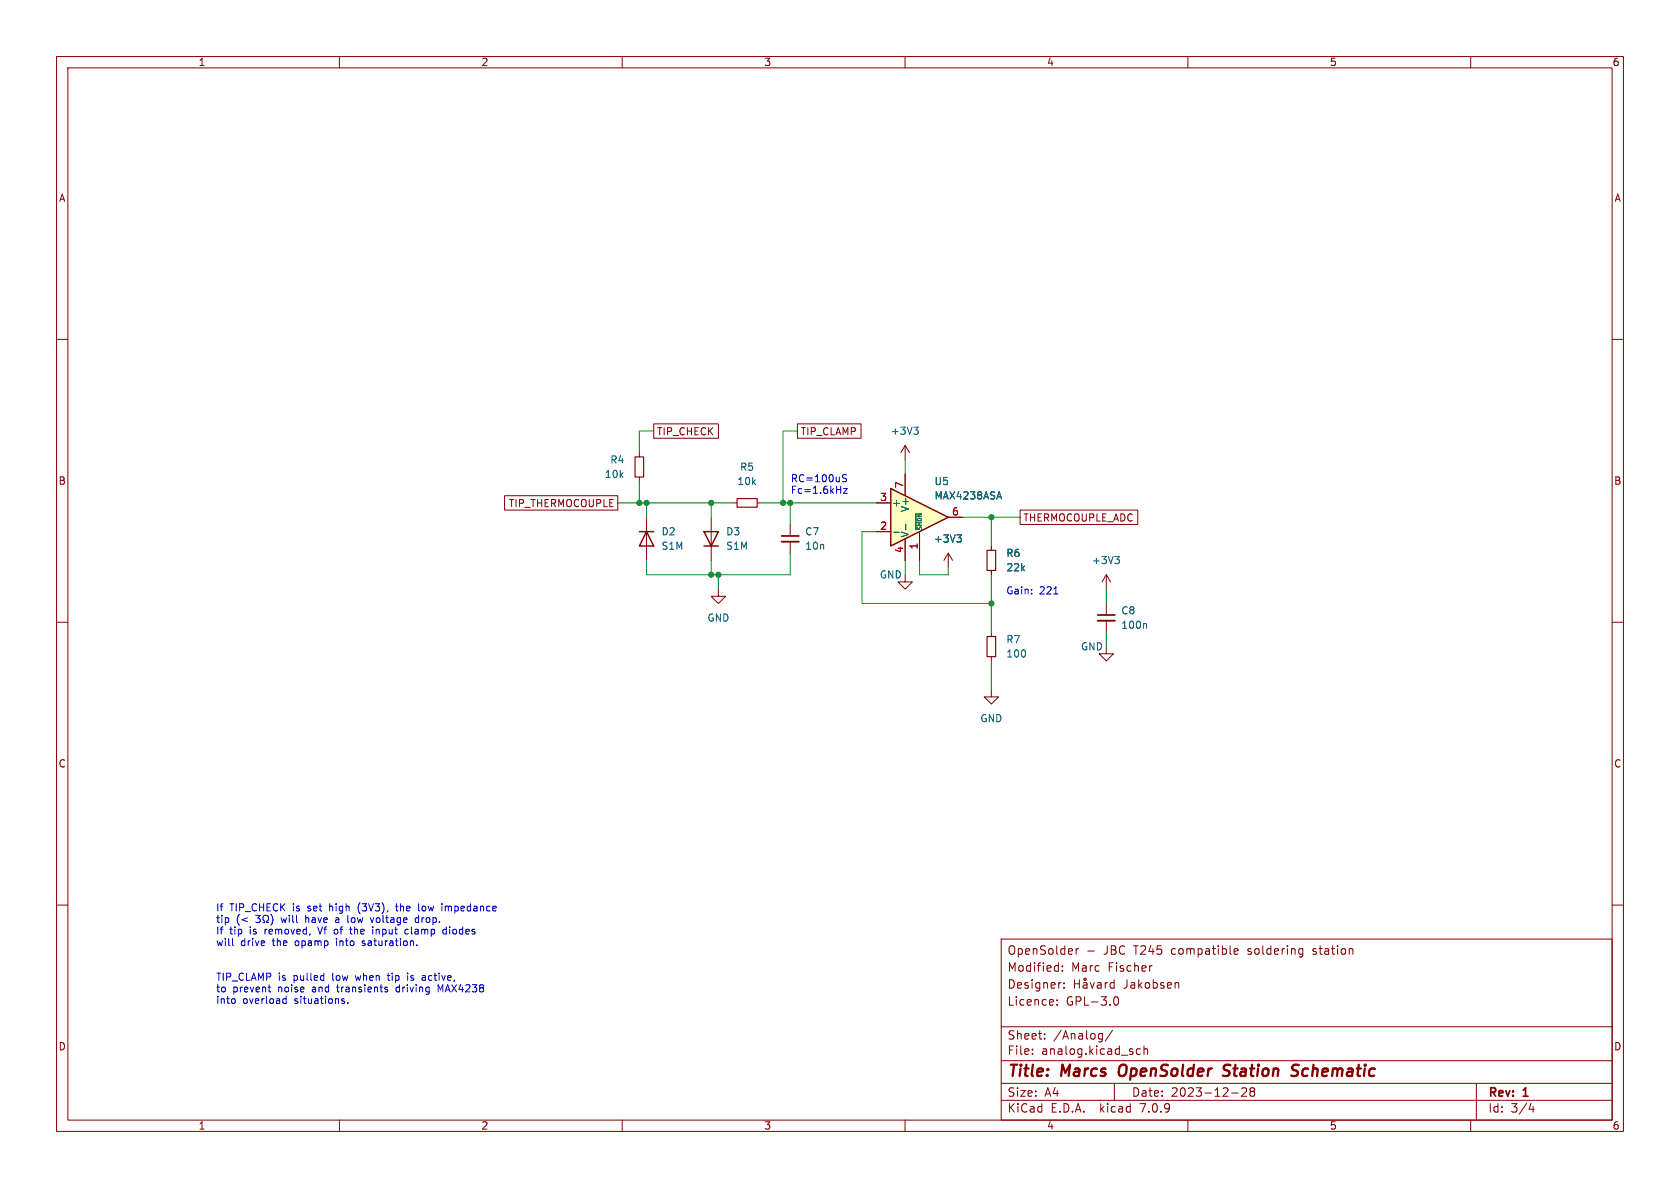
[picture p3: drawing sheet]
(kicad_sch (version 20230121) (generator eeschema)

 (paper "A4")

 (title_block
  (title "Marcs OpenSolder Station Schematic")
  (date "2023-12-28")
  (rev "1")
  (comment 1 "Licence: GPL-3.0")
  (comment 2 "Designer: Håvard Jakobsen")
  (comment 3 "Modified: Marc Fischer")
  (comment 4 "OpenSolder - JBC T245 compatible soldering station"))

 (lib_symbols
  (symbol "0_Howie:S1M" (pin_numbers hide) (pin_names (offset 1.016) hide) (in_bom yes) (on_board yes)
   (property "Reference" "D" (at 0 2.54 0) (effects (font (size 1.27 1.27))))
   (property "Value" "S1M" (at 0 -2.54 0) (effects (font (size 1.27 1.27))))
   (property "Footprint" "Diode_SMD:D_SMA" (at 0 -4.445 0) (effects (font (size 1.27 1.27)) hide))
   (property "Datasheet" "" (at 0 0 0) (effects (font (size 1.27 1.27)) hide))
   (symbol "S1M_0_1"
    (polyline (pts (xy -1.27 1.27) (xy -1.27 -1.27)) (stroke (width 0.254) (type default)) (fill (type none)))
    (polyline (pts (xy 1.27 0) (xy -1.27 0)) (stroke (width 0) (type default)) (fill (type none)))
    (polyline (pts (xy 1.27 1.27) (xy 1.27 -1.27) (xy -1.27 0) (xy 1.27 1.27)) (stroke (width 0.254) (type default)) (fill (type none))))
   (symbol "S1M_1_1"
    (pin passive line (at -3.81 0 0) (length 2.54) (name "K" (effects (font (size 1.27 1.27)))) (number "1" (effects (font (size 1.27 1.27)))))
    (pin passive line (at 3.81 0 180) (length 2.54) (name "A" (effects (font (size 1.27 1.27)))) (number "2" (effects (font (size 1.27 1.27)))))))
  (symbol "Amplifier_Operational:MAX4238ASA" (pin_names (offset 0.127)) (in_bom yes) (on_board yes)
   (property "Reference" "U" (at 0 6.35 0) (effects (font (size 1.27 1.27)) (justify left)))
   (property "Value" "MAX4238ASA" (at 0 3.81 0) (effects (font (size 1.27 1.27)) (justify left)))
   (property "Footprint" "Package_SO:SOIC-8_3.9x4.9mm_P1.27mm" (at 0 0 0) (effects (font (size 1.27 1.27)) hide))
   (property "Datasheet" "http://datasheets.maximintegrated.com/en/ds/MAX4238-MAX4239.pdf" (at 3.81 3.81 0) (effects (font (size 1.27 1.27)) hide))
   (symbol "MAX4238ASA_0_1"
    (polyline (pts (xy -5.08 5.08) (xy 5.08 0) (xy -5.08 -5.08) (xy -5.08 5.08)) (stroke (width 0.254) (type default)) (fill (type background))))
   (symbol "MAX4238ASA_1_1"
    (pin input line (at 0 -7.62 90) (length 5.08) (name "~{SHDN}" (effects (font (size 0.762 0.762)))) (number "1" (effects (font (size 1.27 1.27)))))
    (pin input line (at -7.62 -2.54 0) (length 2.54) (name "-" (effects (font (size 1.27 1.27)))) (number "2" (effects (font (size 1.27 1.27)))))
    (pin input line (at -7.62 2.54 0) (length 2.54) (name "+" (effects (font (size 1.27 1.27)))) (number "3" (effects (font (size 1.27 1.27)))))
    (pin power_in line (at -2.54 -7.62 90) (length 3.81) (name "V-" (effects (font (size 1.27 1.27)))) (number "4" (effects (font (size 1.27 1.27)))))
    (pin no_connect line (at 0 -2.54 90) (length 2.54) hide (name "NC" (effects (font (size 1.27 1.27)))) (number "5" (effects (font (size 1.27 1.27)))))
    (pin output line (at 7.62 0 180) (length 2.54) (name "~" (effects (font (size 1.27 1.27)))) (number "6" (effects (font (size 1.27 1.27)))))
    (pin power_in line (at -2.54 7.62 270) (length 3.81) (name "V+" (effects (font (size 1.27 1.27)))) (number "7" (effects (font (size 1.27 1.27)))))
    (pin no_connect line (at 0 2.54 270) (length 2.54) hide (name "NC" (effects (font (size 1.27 1.27)))) (number "8" (effects (font (size 1.27 1.27)))))))
  (symbol "Device:C_Small" (pin_numbers hide) (pin_names (offset 0.254) hide) (in_bom yes) (on_board yes)
   (property "Reference" "C" (at 0.254 1.778 0) (effects (font (size 1.27 1.27)) (justify left)))
   (property "Value" "C_Small" (at 0.254 -2.032 0) (effects (font (size 1.27 1.27)) (justify left)))
   (property "Footprint" "" (at 0 0 0) (effects (font (size 1.27 1.27)) hide))
   (property "Datasheet" "~" (at 0 0 0) (effects (font (size 1.27 1.27)) hide))
   (symbol "C_Small_0_1"
    (polyline (pts (xy -1.524 -0.508) (xy 1.524 -0.508)) (stroke (width 0.3302) (type default)) (fill (type none)))
    (polyline (pts (xy -1.524 0.508) (xy 1.524 0.508)) (stroke (width 0.3048) (type default)) (fill (type none))))
   (symbol "C_Small_1_1"
    (pin passive line (at 0 2.54 270) (length 2.032) (name "~" (effects (font (size 1.27 1.27)))) (number "1" (effects (font (size 1.27 1.27)))))
    (pin passive line (at 0 -2.54 90) (length 2.032) (name "~" (effects (font (size 1.27 1.27)))) (number "2" (effects (font (size 1.27 1.27)))))))
  (symbol "Device:R_Small" (pin_numbers hide) (pin_names (offset 0.254) hide) (in_bom yes) (on_board yes)
   (property "Reference" "R" (at 0.762 0.508 0) (effects (font (size 1.27 1.27)) (justify left)))
   (property "Value" "R_Small" (at 0.762 -1.016 0) (effects (font (size 1.27 1.27)) (justify left)))
   (property "Footprint" "" (at 0 0 0) (effects (font (size 1.27 1.27)) hide))
   (property "Datasheet" "~" (at 0 0 0) (effects (font (size 1.27 1.27)) hide))
   (symbol "R_Small_0_1"
    (rectangle (start -0.762 1.778) (end 0.762 -1.778) (stroke (width 0.2032) (type default)) (fill (type none))))
   (symbol "R_Small_1_1"
    (pin passive line (at 0 2.54 270) (length 0.762) (name "~" (effects (font (size 1.27 1.27)))) (number "1" (effects (font (size 1.27 1.27)))))
    (pin passive line (at 0 -2.54 90) (length 0.762) (name "~" (effects (font (size 1.27 1.27)))) (number "2" (effects (font (size 1.27 1.27)))))))
  (symbol "power:+3V3" (power) (pin_names (offset 0)) (in_bom yes) (on_board yes)
   (property "Reference" "#PWR" (at 0 -3.81 0) (effects (font (size 1.27 1.27)) hide))
   (property "Value" "+3V3" (at 0 3.556 0) (effects (font (size 1.27 1.27))))
   (property "Footprint" "" (at 0 0 0) (effects (font (size 1.27 1.27)) hide))
   (property "Datasheet" "" (at 0 0 0) (effects (font (size 1.27 1.27)) hide))
   (symbol "+3V3_0_1"
    (polyline (pts (xy -0.762 1.27) (xy 0 2.54)) (stroke (width 0) (type default)) (fill (type none)))
    (polyline (pts (xy 0 0) (xy 0 2.54)) (stroke (width 0) (type default)) (fill (type none)))
    (polyline (pts (xy 0 2.54) (xy 0.762 1.27)) (stroke (width 0) (type default)) (fill (type none))))
   (symbol "+3V3_1_1"
    (pin power_in line (at 0 0 90) (length 0) hide (name "+3V3" (effects (font (size 1.27 1.27)))) (number "1" (effects (font (size 1.27 1.27)))))))
  (symbol "power:GND" (power) (pin_names (offset 0)) (in_bom yes) (on_board yes)
   (property "Reference" "#PWR" (at 0 -6.35 0) (effects (font (size 1.27 1.27)) hide))
   (property "Value" "GND" (at 0 -3.81 0) (effects (font (size 1.27 1.27))))
   (property "Footprint" "" (at 0 0 0) (effects (font (size 1.27 1.27)) hide))
   (property "Datasheet" "" (at 0 0 0) (effects (font (size 1.27 1.27)) hide))
   (symbol "GND_0_1"
    (polyline (pts (xy 0 0) (xy 0 -1.27) (xy 1.27 -1.27) (xy 0 -2.54) (xy -1.27 -1.27) (xy 0 -1.27)) (stroke (width 0) (type default)) (fill (type none))))
   (symbol "GND_1_1"
    (pin power_in line (at 0 0 270) (length 0) hide (name "GND" (effects (font (size 1.27 1.27)))) (number "1" (effects (font (size 1.27 1.27))))))))

 (junction (at 114.3 88.9) (diameter 0) (color 0 0 0 0))
 (junction (at 175.26 91.44) (diameter 0.9144) (color 0 0 0 0))
 (junction (at 139.7 88.9) (diameter 0) (color 0 0 0 0))
 (junction (at 175.26 106.68) (diameter 0) (color 0 0 0 0))
 (junction (at 138.43 88.9) (diameter 0) (color 0 0 0 0))
 (junction (at 125.73 101.6) (diameter 0) (color 0 0 0 0))
 (junction (at 125.73 88.9) (diameter 0) (color 0 0 0 0))
 (junction (at 127 101.6) (diameter 0) (color 0 0 0 0))
 (junction (at 113.03 88.9) (diameter 0) (color 0 0 0 0))

 (wire (pts (xy 162.56 101.6) (xy 162.56 99.06)) (stroke (width 0) (type solid)))
 (wire (pts (xy 114.3 88.9) (xy 114.3 91.44)) (stroke (width 0) (type default)))
 (wire (pts (xy 114.3 99.06) (xy 114.3 101.6)) (stroke (width 0) (type default)))
 (wire (pts (xy 114.3 101.6) (xy 125.73 101.6)) (stroke (width 0) (type default)))
 (wire (pts (xy 152.4 106.68) (xy 175.26 106.68)) (stroke (width 0) (type solid)))
 (wire (pts (xy 125.73 88.9) (xy 129.54 88.9)) (stroke (width 0) (type default)))
 (wire (pts (xy 195.58 104.14) (xy 195.58 106.68)) (stroke (width 0) (type solid)))
 (wire (pts (xy 160.02 99.06) (xy 160.02 101.6)) (stroke (width 0) (type solid)))
 (wire (pts (xy 125.73 101.6) (xy 127 101.6)) (stroke (width 0) (type default)))
 (wire (pts (xy 139.7 97.79) (xy 139.7 101.6)) (stroke (width 0) (type solid)))
 (wire (pts (xy 162.56 101.6) (xy 167.64 101.6)) (stroke (width 0) (type default)))
 (wire (pts (xy 138.43 76.2) (xy 140.97 76.2)) (stroke (width 0) (type default)))
 (wire (pts (xy 127 101.6) (xy 139.7 101.6)) (stroke (width 0) (type solid)))
 (wire (pts (xy 113.03 76.2) (xy 113.03 80.01)) (stroke (width 0) (type default)))
 (wire (pts (xy 113.03 88.9) (xy 114.3 88.9)) (stroke (width 0) (type solid)))
 (wire (pts (xy 167.64 101.6) (xy 167.64 100.33)) (stroke (width 0) (type default)))
 (wire (pts (xy 175.26 91.44) (xy 175.26 96.52)) (stroke (width 0) (type solid)))
 (wire (pts (xy 139.7 92.71) (xy 139.7 88.9)) (stroke (width 0) (type solid)))
 (wire (pts (xy 170.18 91.44) (xy 175.26 91.44)) (stroke (width 0) (type solid)))
 (wire (pts (xy 139.7 88.9) (xy 154.94 88.9)) (stroke (width 0) (type solid)))
 (wire (pts (xy 113.03 76.2) (xy 115.57 76.2)) (stroke (width 0) (type default)))
 (wire (pts (xy 175.26 101.6) (xy 175.26 106.68)) (stroke (width 0) (type default)))
 (wire (pts (xy 175.26 106.68) (xy 175.26 111.76)) (stroke (width 0) (type solid)))
 (wire (pts (xy 113.03 85.09) (xy 113.03 88.9)) (stroke (width 0) (type default)))
 (wire (pts (xy 152.4 93.98) (xy 152.4 106.68)) (stroke (width 0) (type solid)))
 (wire (pts (xy 160.02 81.28) (xy 160.02 83.82)) (stroke (width 0) (type solid)))
 (wire (pts (xy 125.73 88.9) (xy 125.73 91.44)) (stroke (width 0) (type default)))
 (wire (pts (xy 180.34 91.44) (xy 175.26 91.44)) (stroke (width 0) (type solid)))
 (wire (pts (xy 125.73 99.06) (xy 125.73 101.6)) (stroke (width 0) (type solid)))
 (wire (pts (xy 138.43 88.9) (xy 139.7 88.9)) (stroke (width 0) (type solid)))
 (wire (pts (xy 109.22 88.9) (xy 113.03 88.9)) (stroke (width 0) (type solid)))
 (wire (pts (xy 114.3 88.9) (xy 125.73 88.9)) (stroke (width 0) (type solid)))
 (wire (pts (xy 138.43 76.2) (xy 138.43 88.9)) (stroke (width 0) (type default)))
 (wire (pts (xy 127 101.6) (xy 127 104.14)) (stroke (width 0) (type solid)))
 (wire (pts (xy 134.62 88.9) (xy 138.43 88.9)) (stroke (width 0) (type solid)))
 (wire (pts (xy 195.58 111.76) (xy 195.58 114.3)) (stroke (width 0) (type solid)))
 (wire (pts (xy 154.94 93.98) (xy 152.4 93.98)) (stroke (width 0) (type solid)))
 (wire (pts (xy 175.26 116.84) (xy 175.26 121.92)) (stroke (width 0) (type solid)))

 (text "Gain: 221" (at 177.8 105.41 0) (effects (font (size 1.27 1.27)) (justify left bottom)))
 (text "RC=100uS\nFc=1.6kHz" (at 139.7 87.63 0) (effects (font (size 1.27 1.27)) (justify left bottom)))
 (text "If TIP_CHECK is set high (3V3), the low impedance\ntip (< 3Ω) will have a low voltage drop.\nIf tip is removed, Vf of the input clamp diodes\nwill drive the opamp into saturation.\n\n\nTIP_CLAMP is pulled low when tip is active,\nto prevent noise and transients driving MAX4238\ninto overload situations." (at 38.1 177.8 0) (effects (font (size 1.27 1.27)) (justify left bottom)))

 (global_label "TIP_CLAMP" (shape passive) (at 140.97 76.2 0) (fields_autoplaced) (effects (font (size 1.27 1.27)) (justify left))
  (property "Intersheetrefs" "${INTERSHEET_REFS}" (at 153.3012 76.1206 0) (effects (font (size 1.27 1.27)) (justify left) hide)))
 (global_label "TIP_CHECK" (shape passive) (at 115.57 76.2 0) (fields_autoplaced) (effects (font (size 1.27 1.27)) (justify left))
  (property "Intersheetrefs" "${INTERSHEET_REFS}" (at 128.0826 76.1206 0) (effects (font (size 1.27 1.27)) (justify left) hide)))
 (global_label "THERMOCOUPLE_ADC" (shape passive) (at 180.34 91.44 0) (fields_autoplaced) (effects (font (size 1.27 1.27)) (justify left))
  (property "Intersheetrefs" "${INTERSHEET_REFS}" (at 202.2264 91.3606 0) (effects (font (size 1.27 1.27)) (justify left) hide)))
 (global_label "TIP_THERMOCOUPLE" (shape passive) (at 109.22 88.9 180) (fields_autoplaced) (effects (font (size 1.27 1.27)) (justify right))
  (property "Intersheetrefs" "${INTERSHEET_REFS}" (at 88.1198 88.8206 0) (effects (font (size 1.27 1.27)) (justify right) hide)))

 (symbol (lib_id "Device:C_Small") (at 139.7 95.25 0) (unit 1) (in_bom yes) (on_board yes) (dnp no) (fields_autoplaced)
  (property "Reference" "C7" (at 142.24 93.9799 0) (effects (font (size 1.27 1.27)) (justify left)))
  (property "Value" "10n" (at 142.24 96.5199 0) (effects (font (size 1.27 1.27)) (justify left)))
  (property "Footprint" "Capacitor_SMD:C_0603_1608Metric" (at 139.7 95.25 0) (effects (font (size 1.27 1.27)) hide))
  (property "Datasheet" "~" (at 139.7 95.25 0) (effects (font (size 1.27 1.27)) hide)) (pin "1") (pin "2"))

 (symbol (lib_id "Amplifier_Operational:MAX4238ASA") (at 162.56 91.44 0) (unit 1) (in_bom yes) (on_board yes) (dnp no)
  (property "Reference" "U5" (at 165.1 85.0899 0) (effects (font (size 1.27 1.27)) (justify left)))
  (property "Value" "MAX4238ASA" (at 165.1 87.6299 0) (effects (font (size 1.27 1.27)) (justify left)))
  (property "Footprint" "Package_SO:SOIC-8_3.9x4.9mm_P1.27mm" (at 162.56 91.44 0) (effects (font (size 1.27 1.27)) hide))
  (property "Datasheet" "http://datasheets.maximintegrated.com/en/ds/MAX4238-MAX4239.pdf" (at 166.37 87.63 0) (effects (font (size 1.27 1.27)) hide)) (pin "1") (pin "2") (pin "3") (pin "4") (pin "5") (pin "6") (pin "7") (pin "8"))

 (symbol (lib_id "power:GND") (at 195.58 114.3 0) (unit 1) (in_bom yes) (on_board yes) (dnp no)
  (property "Reference" "#PWR015" (at 195.58 120.65 0) (effects (font (size 1.27 1.27)) hide))
  (property "Value" "GND" (at 193.04 114.3 0) (effects (font (size 1.27 1.27))))
  (property "Footprint" "" (at 195.58 114.3 0) (effects (font (size 1.27 1.27)) hide))
  (property "Datasheet" "" (at 195.58 114.3 0) (effects (font (size 1.27 1.27)) hide)) (pin "1"))

 (symbol (lib_id "power:GND") (at 160.02 101.6 0) (unit 1) (in_bom yes) (on_board yes) (dnp no)
  (property "Reference" "#PWR011" (at 160.02 107.95 0) (effects (font (size 1.27 1.27)) hide))
  (property "Value" "GND" (at 157.48 101.6 0) (effects (font (size 1.27 1.27))))
  (property "Footprint" "" (at 160.02 101.6 0) (effects (font (size 1.27 1.27)) hide))
  (property "Datasheet" "" (at 160.02 101.6 0) (effects (font (size 1.27 1.27)) hide)) (pin "1"))

 (symbol (lib_id "power:+3V3") (at 195.58 104.14 0) (unit 1) (in_bom yes) (on_board yes) (dnp no) (fields_autoplaced)
  (property "Reference" "#PWR014" (at 195.58 107.95 0) (effects (font (size 1.27 1.27)) hide))
  (property "Value" "+3V3" (at 195.58 99.06 0) (effects (font (size 1.27 1.27))))
  (property "Footprint" "" (at 195.58 104.14 0) (effects (font (size 1.27 1.27)) hide))
  (property "Datasheet" "" (at 195.58 104.14 0) (effects (font (size 1.27 1.27)) hide)) (pin "1"))

 (symbol (lib_id "power:GND") (at 175.26 121.92 0) (unit 1) (in_bom yes) (on_board yes) (dnp no) (fields_autoplaced)
  (property "Reference" "#PWR013" (at 175.26 128.27 0) (effects (font (size 1.27 1.27)) hide))
  (property "Value" "GND" (at 175.26 127 0) (effects (font (size 1.27 1.27))))
  (property "Footprint" "" (at 175.26 121.92 0) (effects (font (size 1.27 1.27)) hide))
  (property "Datasheet" "" (at 175.26 121.92 0) (effects (font (size 1.27 1.27)) hide)) (pin "1"))

 (symbol (lib_id "power:+3V3") (at 160.02 81.28 0) (unit 1) (in_bom yes) (on_board yes) (dnp no) (fields_autoplaced)
  (property "Reference" "#PWR010" (at 160.02 85.09 0) (effects (font (size 1.27 1.27)) hide))
  (property "Value" "+3V3" (at 160.02 76.2 0) (effects (font (size 1.27 1.27))))
  (property "Footprint" "" (at 160.02 81.28 0) (effects (font (size 1.27 1.27)) hide))
  (property "Datasheet" "" (at 160.02 81.28 0) (effects (font (size 1.27 1.27)) hide)) (pin "1"))

 (symbol (lib_id "Device:R_Small") (at 113.03 82.55 0) (mirror x) (unit 1) (in_bom yes) (on_board yes) (dnp no) (fields_autoplaced)
  (property "Reference" "R4" (at 110.49 81.2799 0) (effects (font (size 1.27 1.27)) (justify right)))
  (property "Value" "10k" (at 110.49 83.8199 0) (effects (font (size 1.27 1.27)) (justify right)))
  (property "Footprint" "Resistor_SMD:R_0603_1608Metric" (at 113.03 82.55 0) (effects (font (size 1.27 1.27)) hide))
  (property "Datasheet" "~" (at 113.03 82.55 0) (effects (font (size 1.27 1.27)) hide)) (pin "1") (pin "2"))

 (symbol (lib_id "power:+3V3") (at 167.64 100.33 0) (unit 1) (in_bom yes) (on_board yes) (dnp no) (fields_autoplaced)
  (property "Reference" "#PWR0102" (at 167.64 104.14 0) (effects (font (size 1.27 1.27)) hide))
  (property "Value" "+3V3" (at 167.64 95.25 0) (effects (font (size 1.27 1.27))))
  (property "Footprint" "" (at 167.64 100.33 0) (effects (font (size 1.27 1.27)) hide))
  (property "Datasheet" "" (at 167.64 100.33 0) (effects (font (size 1.27 1.27)) hide)) (pin "1"))

 (symbol (lib_id "0_Howie:S1M") (at 125.73 95.25 90) (unit 1) (in_bom yes) (on_board yes) (dnp no) (fields_autoplaced)
  (property "Reference" "D3" (at 128.27 93.9799 90) (effects (font (size 1.27 1.27)) (justify right)))
  (property "Value" "S1M" (at 128.27 96.5199 90) (effects (font (size 1.27 1.27)) (justify right)))
  (property "Footprint" "Diode_SMD:D_SMA" (at 130.175 95.25 0) (effects (font (size 1.27 1.27)) hide))
  (property "Datasheet" "" (at 125.73 95.25 0) (effects (font (size 1.27 1.27)) hide)) (pin "1") (pin "2"))

 (symbol (lib_id "Device:R_Small") (at 175.26 99.06 0) (unit 1) (in_bom yes) (on_board yes) (dnp no) (fields_autoplaced)
  (property "Reference" "R6" (at 177.8 97.7899 0) (effects (font (size 1.27 1.27)) (justify left)))
  (property "Value" "22k" (at 177.8 100.3299 0) (effects (font (size 1.27 1.27)) (justify left)))
  (property "Footprint" "Resistor_SMD:R_0603_1608Metric" (at 175.26 99.06 0) (effects (font (size 1.27 1.27)) hide))
  (property "Datasheet" "~" (at 175.26 99.06 0) (effects (font (size 1.27 1.27)) hide)) (pin "1") (pin "2"))

 (symbol (lib_id "Device:C_Small") (at 195.58 109.22 0) (unit 1) (in_bom yes) (on_board yes) (dnp no) (fields_autoplaced)
  (property "Reference" "C8" (at 198.12 107.9499 0) (effects (font (size 1.27 1.27)) (justify left)))
  (property "Value" "100n" (at 198.12 110.4899 0) (effects (font (size 1.27 1.27)) (justify left)))
  (property "Footprint" "Capacitor_SMD:C_0603_1608Metric" (at 195.58 109.22 0) (effects (font (size 1.27 1.27)) hide))
  (property "Datasheet" "~" (at 195.58 109.22 0) (effects (font (size 1.27 1.27)) hide)) (pin "1") (pin "2"))

 (symbol (lib_id "Device:R_Small") (at 175.26 114.3 0) (unit 1) (in_bom yes) (on_board yes) (dnp no) (fields_autoplaced)
  (property "Reference" "R7" (at 177.8 113.0299 0) (effects (font (size 1.27 1.27)) (justify left)))
  (property "Value" "100" (at 177.8 115.5699 0) (effects (font (size 1.27 1.27)) (justify left)))
  (property "Footprint" "Resistor_SMD:R_0603_1608Metric" (at 175.26 114.3 0) (effects (font (size 1.27 1.27)) hide))
  (property "Datasheet" "~" (at 175.26 114.3 0) (effects (font (size 1.27 1.27)) hide)) (pin "1") (pin "2"))

 (symbol (lib_id "Device:R_Small") (at 132.08 88.9 270) (mirror x) (unit 1) (in_bom yes) (on_board yes) (dnp no) (fields_autoplaced)
  (property "Reference" "R5" (at 132.08 82.55 90) (effects (font (size 1.27 1.27))))
  (property "Value" "10k" (at 132.08 85.09 90) (effects (font (size 1.27 1.27))))
  (property "Footprint" "Resistor_SMD:R_0603_1608Metric" (at 132.08 88.9 0) (effects (font (size 1.27 1.27)) hide))
  (property "Datasheet" "~" (at 132.08 88.9 0) (effects (font (size 1.27 1.27)) hide)) (pin "1") (pin "2"))

 (symbol (lib_id "0_Howie:S1M") (at 114.3 95.25 270) (unit 1) (in_bom yes) (on_board yes) (dnp no) (fields_autoplaced)
  (property "Reference" "D2" (at 116.84 93.9799 90) (effects (font (size 1.27 1.27)) (justify left)))
  (property "Value" "S1M" (at 116.84 96.5199 90) (effects (font (size 1.27 1.27)) (justify left)))
  (property "Footprint" "Diode_SMD:D_SMA" (at 109.855 95.25 0) (effects (font (size 1.27 1.27)) hide))
  (property "Datasheet" "" (at 114.3 95.25 0) (effects (font (size 1.27 1.27)) hide)) (pin "1") (pin "2"))

 (symbol (lib_id "power:GND") (at 127 104.14 0) (unit 1) (in_bom yes) (on_board yes) (dnp no) (fields_autoplaced)
  (property "Reference" "#PWR09" (at 127 110.49 0) (effects (font (size 1.27 1.27)) hide))
  (property "Value" "GND" (at 127 109.22 0) (effects (font (size 1.27 1.27))))
  (property "Footprint" "" (at 127 104.14 0) (effects (font (size 1.27 1.27)) hide))
  (property "Datasheet" "" (at 127 104.14 0) (effects (font (size 1.27 1.27)) hide)) (pin "1")))
